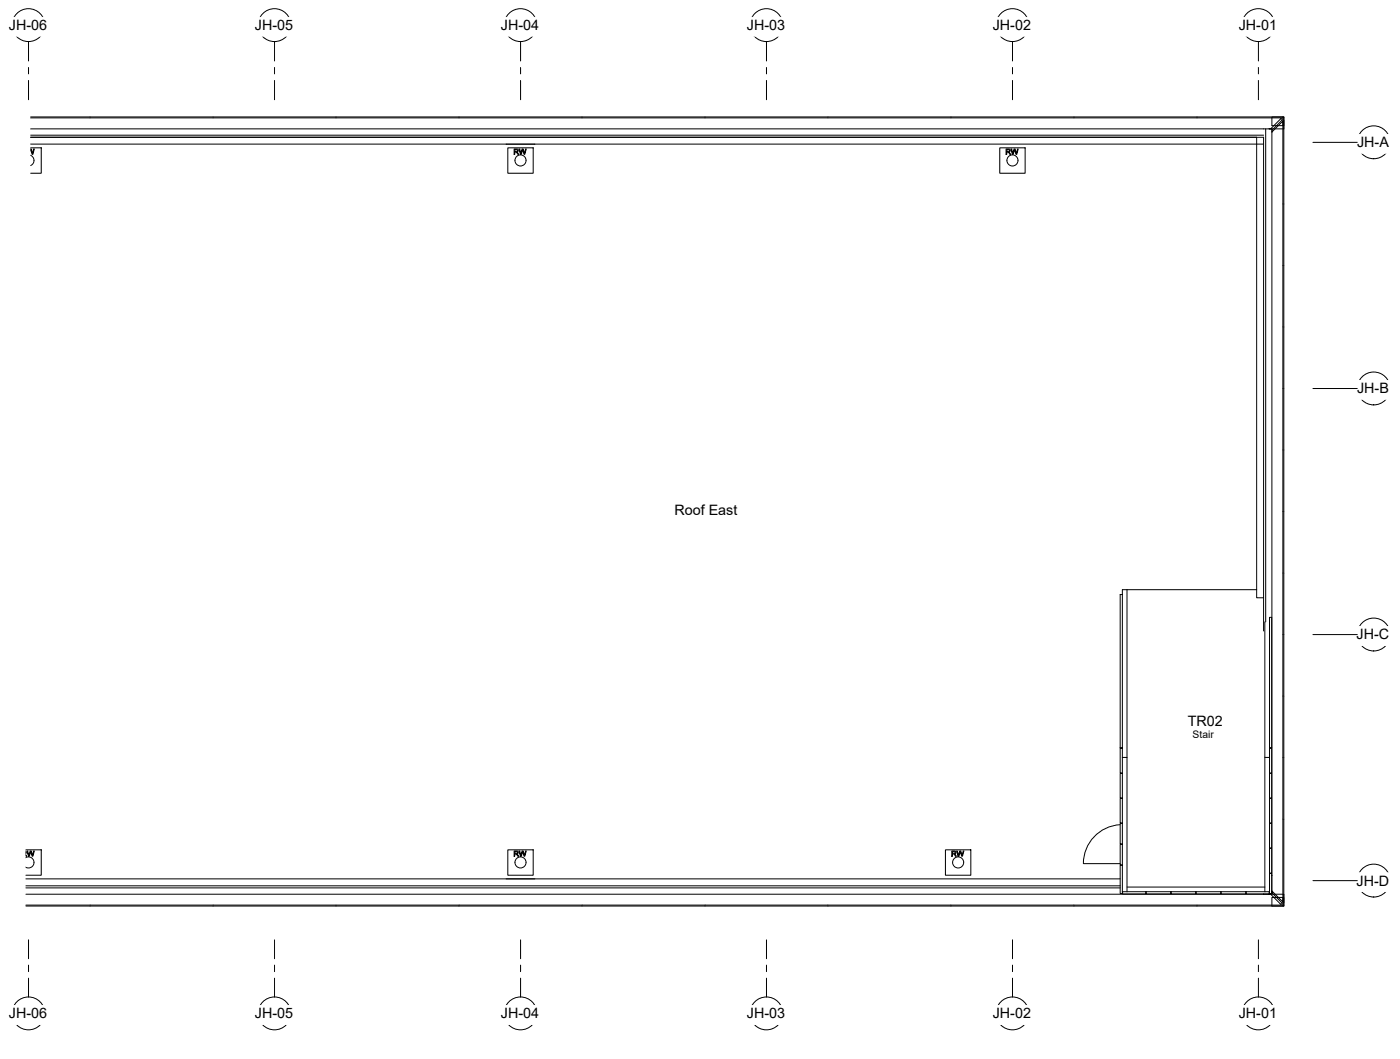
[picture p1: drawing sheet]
<svg xmlns="http://www.w3.org/2000/svg" width="572mm" height="432mm" viewBox="0 0 572 432" stroke-linecap="round" stroke-linejoin="round" font-family="sans-serif">
<!-- layer: A-DOOR -->
<path d="M457.5 336.7a15.9 15.9 0 0 0-14.9 15.9M442.6 352.6h15" fill="none" stroke="#000" stroke-width=".41"/>
<!-- layer: A-WALL -->
<g fill="none" stroke="#000" stroke-width=".41">
<path d="M12.4 52.6h507.2l-.1 304.9M12.4 56h503.8v201.6M12.4 55.2h503.8M12.4 58.8h503.8M513.3 56v188h2.9M517 52.6v201.3M458.5 242.7v-2h1.9v123.4M516.7 253.9v110.2M458.5 305.3v.2M458.5 315.6v.2M458.5 309.2h1.9M516.7 309.2h1.9"/>
<path d="M518.6 305.3v.2M518.6 315.6v.2M458.5 325.8v.2M458.5 336v.2M518.6 325.8v.2M518.6 336v.2M10.4 358.8h447.2M458.5 344.5v.2M458.5 353.1v.2M518.6 346.2v.2M518.6 356.4v.2M10.4 365.1h509.2"/>
<path d="M10.4 362.5h447.2M10.4 361.6h447.2M458.5 364.1h.1M460.4 362.2h56.3M468 364.1h.2M478.2 364.1h.2M488.4 364.1h.2M498.7 364.1h.1M508.9 364.1h.2M516.2 365v.1M518.5 364.1h.1M519.6 363.8h.1"/>
</g>
<!-- layer: A-GLAZ-CWMG -->
<path d="M12.4 47.7h512v4.9h-6.1h.8l4-4M12.4 48.1h512M523 48.5h.6v.6l-4 4v.8l4.5-4.5v318.8l-4.5-4.4v-6.3M524.1 47.7v3.6h-4.5v-3.6h4.8v320.9M10.4 369.5h514M516.2 365.1h8.2v4.8h-514M523.6 368.5v.6h-.6M523.6 368.5l-4-3.9v-.8v1.3h-1.3h.8l4 4M524.4 366.4v3.5h-4.8v-3.5h4.5v3.5" fill="none" stroke="#000" stroke-width=".41"/>
<!-- layer: A-GLAZ-CURT -->
<g fill="none" stroke="#000" stroke-width=".41">
<path d="M457.6 242.7h.9v62.6h-.9zM518.6 252h.9v53.3h-.9zM457.6 315.8h.9v10h-.9zM457.6 305.5h.9v10.1h-.9zM457.6 305.3h.9M518.6 315.8h.9v10h-.9zM518.6 305.5h.9v10.1h-.9zM518.6 305.3h.9M457.6 336.2h.9v8.3h-.9zM457.6 326h.9v10h-.9zM518.6 336.2h.9v10h-.9zM518.6 326h.9v10h-.9z"/>
<path d="M457.6 353.3h.9v11.5h-.9zM457.6 344.7h.9v8.4h-.9zM518.6 356.6h.9v8.2h-.9zM518.6 346.4h.9v10h-.9zM458.6 364.1h9.4v.9h-9.4zM468.2 364.1h10v.9h-10zM478.4 364.1h10v.9h-10zM488.6 364.1h10.1v.9h-10.1zM498.8 364.1h10.1v.9h-10.1zM509.1 364.1h9.4v.9h-9.4z"/>
</g>
<!-- layer: P-SANR-FIXT -->
<g fill="none" stroke="#000" stroke-width=".41">
<path d="M206.8 58.8h11.7M12.4 63.4a2.25 2.25 0 0 1 1.5 2.1 2.25 2.25 0 0 1-1.5 2.1M12.4 60.4h4.5v10.3h-4.5M12.4 60.8h.3l.6 1.9 .4-1.9h.3l-.6 2.2h-.3l-.6-1.9-.1 .5M207.4 60.4h10.4v10.3h-10.4zM210 60.8l1.5 .2 .2 .6-.6 .4 .8 1h-.4l-.7-.9h-.5v.9h-.3zM210.3 61.1h.9l.3 .3-.3 .4h-.9zM212 60.8h.3l.4 1.9 .6-1.9h.4l.6 1.9 .4-1.9h.3l-.6 2.2h-.3l-.6-1.9-.6 1.9h-.3zM408.4 60.4h10.4v10.3h-10.4zM411 60.8l1.5 .2 .2 .6-.6 .4 .7 1h-.3l-.8-.9h-.4v.9h-.3zM411.3 61.1h.9l.2 .5-1.1 .2zM413 60.8h.3l.4 1.9 .5-1.9h.5l.5 1.9 .5-1.9h.2l-.6 2.2h-.3l-.5-1.9-.6 1.9h-.3z"/>
<path d="M10.4 350.2a2.26 2.26 0 0 1 3.5 1.9 2.26 2.26 0 0 1-3.5 1.9M10.4 347h6.5v10.3h-6.5M10.4 348.8l.5 .8-.5-.3M10.4 347.5l.4 .5-.4 .5M10.4 347.8v.4M11.1 347.4h.2l.5 1.9 .5-1.9h.4l.6 1.9 .4-1.9h.3l-.6 2.2h-.3l-.6-1.9-.5 1.9h-.4zM206.8 358.8h11.7M207.4 347h10.4v10.3h-10.4zM210 347.4l1.5 .1 .2 .7-.6 .4 .8 1h-.4l-.7-1h-.5v1h-.3zM210.3 347.7h.9l.3 .3-.3 .3-.9 .1zM212 347.4h.3l.4 1.9 .6-1.9h.4l.6 1.9 .4-1.9h.3l-.6 2.2h-.3l-.6-1.9-.6 1.9h-.3zM386.2 347h10.4v10.3h-10.4z"/>
<path d="M388.8 347.4l1.5 .1 .2 .7-.6 .4 .8 1h-.4l-.7-1h-.5v1h-.3zM389.1 347.7l1 .1 .1 .4-1.1 .2zM390.8 347.4h.3l.4 1.9 .6-1.9h.4l.5 1.9 .5-1.9h.2l-.5 2.2h-.3l-.6-1.9-.6 1.9h-.3z"/>
<circle cx="212.6" cy="65.5" r="2.27"/>
<circle cx="413.6" cy="65.5" r="2.27"/>
<circle cx="212.6" cy="352.1" r="2.27"/>
<circle cx="391.4" cy="352.1" r="2.27"/>
</g>
<!-- layer: A-ROOF -->
<path d="M460.4 240.7h52.9" fill="none" stroke="#000" stroke-width=".41"/>
<!-- layer: S-GRID-IDEN -->
<g fill="none" stroke="#000" stroke-width=".41">
<circle cx="11.6" cy="10.3" r="6.7"/>
<circle cx="112.1" cy="10.3" r="6.7"/>
<circle cx="212.6" cy="10.3" r="6.7"/>
<circle cx="313.1" cy="10.3" r="6.7"/>
<circle cx="413.6" cy="10.3" r="6.7"/>
<circle cx="514" cy="10.3" r="6.7"/>
<circle cx="561.2" cy="58.1" r="6.7"/>
<circle cx="561.2" cy="158.6" r="6.7"/>
<circle cx="561.2" cy="259" r="6.7"/>
<circle cx="561.2" cy="359.5" r="6.7"/>
<circle cx="11.6" cy="413.7" r="6.7"/>
<circle cx="112.1" cy="413.7" r="6.7"/>
<circle cx="212.6" cy="413.7" r="6.7"/>
<circle cx="313.1" cy="413.7" r="6.7"/>
<circle cx="413.6" cy="413.7" r="6.7"/>
<circle cx="514" cy="413.7" r="6.7"/>
</g>
<g fill="#fff" stroke="#fff" stroke-width=".41">
<path d="M505.2 7.1v7.7l21-7.7zM505.2 14.8l21-7.7v7.7z"/>
<path d="M404.7 7.1v7.7l21-7.7zM404.7 14.8l21-7.7v7.7z"/>
<path d="M304.2 7.1v7.7l21-7.7zM304.2 14.8l21-7.7v7.7z"/>
<path d="M203.7 7.1v7.7l21.1-7.7zM203.7 14.8l21.1-7.7v7.7z"/>
<path d="M103.2 7.1v7.7l21.1-7.7zM103.2 14.8l21.1-7.7v7.7z"/>
<path d="M2.8 7.1v7.7l21-7.7zM2.8 14.8l21-7.7v7.7z"/>
<path d="M553.5 54.9v7.7l17.9-7.7zM553.5 62.6l17.9-7.7v7.7z"/>
<path d="M553.5 155.4v7.6l17.9-7.6zM553.5 163l17.9-7.6v7.6z"/>
<path d="M553.3 255.8v7.7l18.3-7.7zM553.3 263.5l18.3-7.7v7.7z"/>
<path d="M553.3 356.3v7.7l18.3-7.7zM553.3 364l18.3-7.7v7.7z"/>
<path d="M505.2 410.5v7.7l21-7.7zM505.2 418.2l21-7.7v7.7z"/>
<path d="M404.7 410.5v7.7l21-7.7zM404.7 418.2l21-7.7v7.7z"/>
<path d="M304.2 410.5v7.7l21-7.7zM304.2 418.2l21-7.7v7.7z"/>
<path d="M203.7 410.5v7.7l21.1-7.7zM203.7 418.2l21.1-7.7v7.7z"/>
<path d="M103.2 410.5v7.7l21.1-7.7zM103.2 418.2l21.1-7.7v7.7z"/>
<path d="M2.8 410.5v7.7l21-7.7zM2.8 418.2l21-7.7v7.7z"/>
</g>
<!-- layer: S-GRID -->
<g fill="none" stroke="#000" stroke-width=".41">
<path d="M11.6 17v7.9M112.1 17v7.9M212.6 17v7.9M313.1 17v7.9M413.6 17v7.9M514.1 17v7.9M11.6 27.6v2.6M11.6 32.8v7.9M112.1 27.6v2.6M112.1 32.8v7.9M212.6 27.6v2.6M212.6 32.8v7.9"/>
<path d="M313.1 27.6v2.6M313.1 32.8v7.9M413.6 27.6v2.6M413.6 32.8v7.9M514.1 27.6v2.6M514.1 32.8v7.9M536.3 58.1h18.1M536.3 158.6h18.1M536.3 259.1h18.1M536.3 359.5h18.1M11.6 383.7v7.7M11.6 394v2.7"/>
<path d="M11.6 399.4v7.7M112.1 383.7v7.7M112.1 394v2.7M112.1 399.4v7.7M212.6 383.7v7.7M212.6 394v2.7M212.6 399.4v7.7M313.1 383.7v7.7M313.1 394v2.7M313.1 399.4v7.7M413.6 383.7v7.7M413.6 394v2.7"/>
<path d="M413.6 399.4v7.7M514.1 383.7v7.7M514.1 394v2.7M514.1 399.4v7.7"/>
</g>
<g font-size="5.8">
<text x="3.6" y="12.3">JH-06</text>
<text x="104.1" y="12.3">JH-05</text>
<text x="204.6" y="12.3">JH-04</text>
<text x="305.1" y="12.3">JH-03</text>
<text x="405.6" y="12.3">JH-02</text>
<text x="506.1" y="12.3">JH-01</text>
<text x="554.4" y="60.1">JH-A</text>
<text x="554.4" y="160.6">JH-B</text>
<text x="275.5" y="210.3">Roof East</text>
<text x="554.2" y="261.1">JH-C</text>
<text x="485.2" y="296.5">TR02</text>
<text x="554.2" y="361.5">JH-D</text>
<text x="3.6" y="415.8">JH-06</text>
<text x="104.1" y="415.8">JH-05</text>
<text x="204.6" y="415.8">JH-04</text>
<text x="305.1" y="415.8">JH-03</text>
<text x="405.6" y="415.8">JH-02</text>
<text x="506.1" y="415.8">JH-01</text>
</g>
<text font-size="4.2" x="487.2" y="301.4">Stair</text>
</svg>
